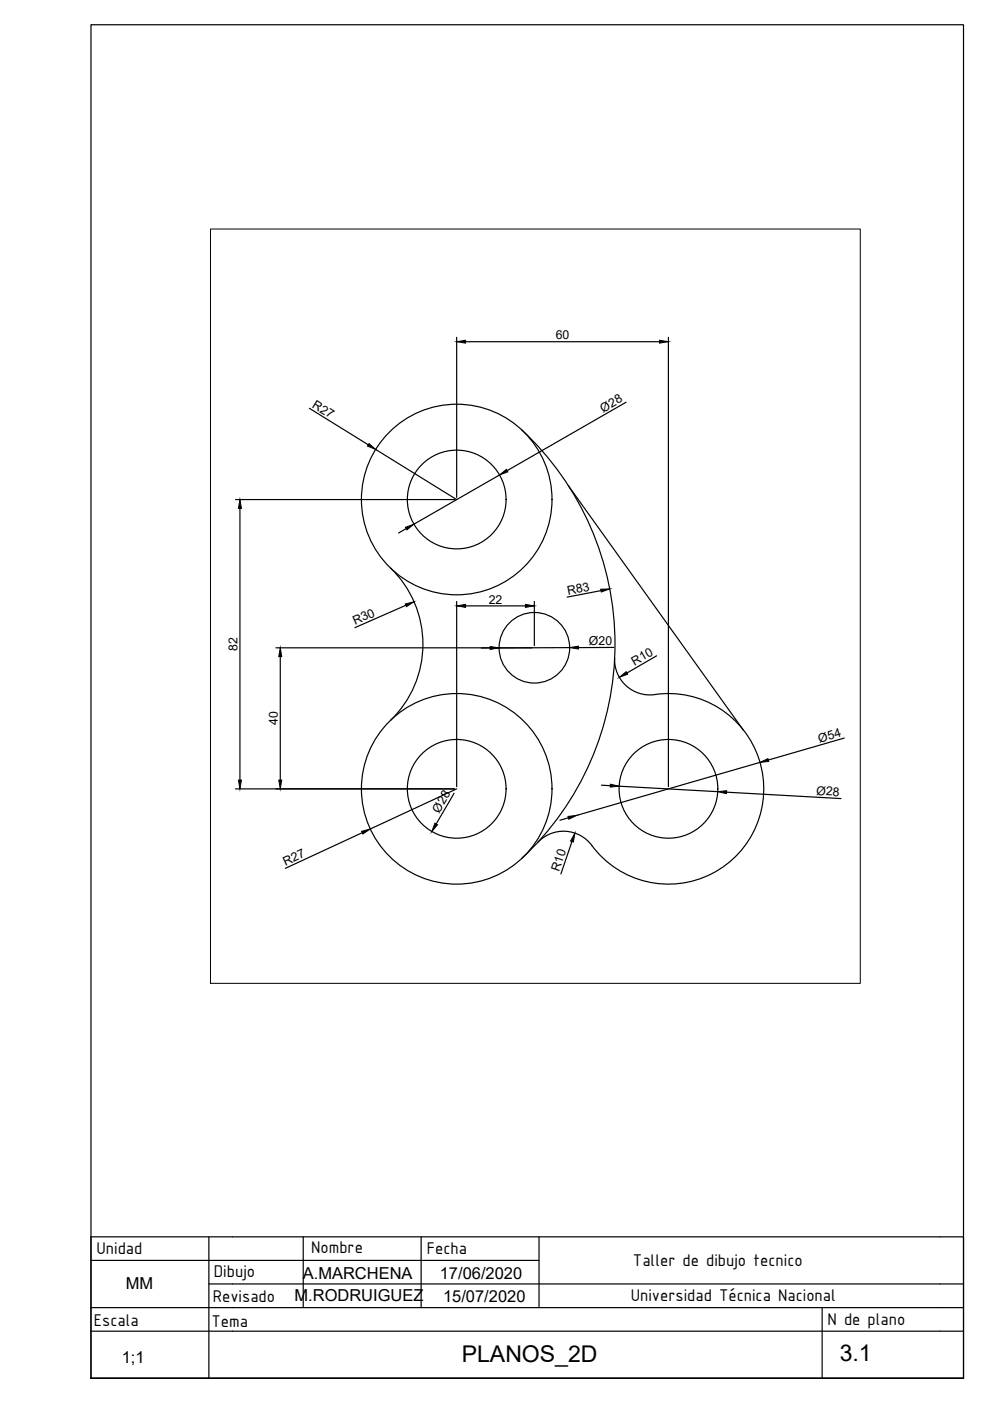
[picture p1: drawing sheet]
<svg xmlns="http://www.w3.org/2000/svg" width="210mm" height="297mm" viewBox="0 0 210 297" stroke-linecap="round" stroke-linejoin="round" font-family="sans-serif">
<!-- layer: 0 -->
<g fill="none" stroke="#000" stroke-width=".25">
<path d="M110.6 91.1a62.1 62.1 0 0 1 0 90.9M120.5 103l37.1 51.7M82.8 120.4a22.4 22.4 0 0 1 0 32.3M130.3 139.5a7.5 7.5 0 0 0 8.6 7.7 20.2 20.2 0 0 1 21.5 27.8 20.2 20.2 0 0 1-34.9 4.3M114 178.6a7.5 7.5 0 0 1 11.5 .7M19.3 267.2h95M19.3 277.2h180M44.3 272.2h155M44.3 262.2v30M64.3 262.2v15M89.3 262.2v15M114.3 262.2v15"/>
<path d="M199.3 262.2h-180v30M19.3 282.2h180"/>
<circle cx="96.8" cy="105.9" r="20.2"/>
<circle cx="96.8" cy="105.9" r="10.5"/>
<circle cx="113.3" cy="137.3" r="7.5"/>
<circle cx="96.8" cy="167.2" r="20.2"/>
<circle cx="96.8" cy="167.2" r="10.5"/>
<circle cx="141.7" cy="167.2" r="10.5"/>
</g>
<!-- layer: Cotas -->
<g fill="none" stroke="#000" stroke-width=".25">
<path d="M96.8 71.5v34M98.7 72.5h41.1M141.7 71.5v95.3M65.6 86.6l12.5 7.7M79.7 95.3l17.1 10.6M132.7 85.3l-25.2 14.5M49.9 105.9h46.5M50.9 107.8v57.6M86.1 112.1l-1.6 .9M105.9 100.7l-18.2 10.4M58.5 137.4h54.3M59.4 139.2v26.2"/>
<path d="M86 128.3l-10.7 4.8M96.8 127.5v39.3M98.7 128.5h12.7M103.9 137.4h-1.8M113.3 127.5v9.4M120.8 137.3l-15 .1M127.4 125.2l-7.1 1.4M130.1 137.3h-7.5M139.2 139l-6.3 3.7M179 156.5l-16.1 4.6M49.9 167.3h46.5M76.8 176.6l-16.3 7.5"/>
<path d="M96.3 168.2l-3.8 6.5M96.8 167.3l-18.3 8.5M120.5 173.4l-1.8 .5M121.3 178.4l-2.4 6.9M127.5 166.5l1.9 .1M131.3 166.7l20.9 1.2M154 168l24.3 1.3M161.1 161.6l-38.8 11.3M19.3 292.2v-287h185v287h-185h185"/>
</g>
<g fill="#000" stroke="#000" stroke-width=".21">
<path d="M96.8 72.5l1.9-.4v.6zM139.8 72.1l1.9 .4-1.9 .2zM78.2 94l1.5 1.3-1.8-.7zM105.9 100.7l1.5-1.2 .3 .5zM50.9 105.9l.3 1.9h-.6zM86 111.8l1.7-.7-1.4 1.2zM59.4 137.4l.3 1.8h-.6zM85.9 128.1l1.9-.5-1.6 1zM96.8 128.5l1.9-.4v.7zM103.9 137.1l1.9 .3-1.9 .3zM111.4 128.1l1.9 .4-1.9 .3zM120.8 137.3l1.8-.3v.6z"/>
<path d="M127.4 124.9h1.9l-1.8 .6zM131.3 143.6l1.5-1.2 .3 .5zM50.6 165.4h.6l-.3 1.9zM59.1 165.4h.6l-.3 1.9zM76.7 176.3l1.8-.5-1.6 1zM92.2 174.5l.6 .4-1.2 1.4zM120.4 173.1l1.9-.2-1.7 .8zM121.9 176.7l-.3 1.8-.6-.2zM129.4 166.3l1.9 .4-1.9 .2zM152.2 167.9l1.9-.3-.1 .7zM161.1 161.6l1.7-.8 .2 .6z"/>
</g>
<!-- layer: CajetinLine -->
<path d="M174.3 277.2v15M199.3 272.2h5v20h-185M199.3 262.2h5v10M199.3 277.2h5M199.3 282.2h5" fill="none" stroke="#000" stroke-width=".25"/>
<!-- layer: Cotas -->
<path d="M44.6 48.6h137.8v159.9h-137.8z" fill="none" stroke="#000" stroke-width=".21"/>
<g font-size="4.9">
<text x="97.9" y="288.9">PLANOS_2D</text>
<text x="178" y="288.6">3.1</text>
</g>
<g font-size="3.9">
<text x="20.5" y="265.9">Unidad</text>
<text x="66" y="265.6">Nombre</text>
<text x="90.5" y="265.9">Fecha</text>
<text x="134.2" y="268.4">Taller de dibujo tecnico</text>
<text x="45.3" y="270.8">Dibujo</text>
<text x="133.7" y="275.9">Universidad Técnica Nacional</text>
<text x="19.9" y="281.2">Escala</text>
<text x="44.8" y="281.4">Tema</text>
<text x="45.1" y="276.1">Revisado</text>
<text x="175.5" y="280.9">N de plano</text>
</g>
<g font-size="3.5">
<text x="26.7" y="273.2">MM</text>
<text x="62.4" y="275.9">M.RODRUIGUEZ</text>
<text x="64.2" y="271.2">A.MARCHENA</text>
<text x="93.2" y="271.2">17/06/2020</text>
<text x="93.9" y="275.9">15/07/2020</text>
<text x="25.8" y="288.9">1;1</text>
</g>
<g font-size="2.6">
<text x="117.8" y="71.9">60</text>
<text x="66.1" y="86.3" transform="rotate(32 66.1 86.3)">R27</text>
<text x="127.9" y="87.5" transform="rotate(-30 127.9 87.5)">Ø28</text>
<text x="103.6" y="128">22</text>
<text x="120.4" y="126" transform="rotate(-11 120.4 126)">R83</text>
<text x="75.3" y="132.5" transform="rotate(-24 75.3 132.5)">R30</text>
<text x="124.9" y="136.8">Ø20</text>
<text x="50.4" y="138" transform="rotate(-90 50.4 138)">82</text>
<text x="134.5" y="141.2" transform="rotate(-30 134.5 141.2)">R10</text>
<text x="58.9" y="153.7" transform="rotate(-90 58.9 153.7)">40</text>
<text x="173.8" y="157.4" transform="rotate(-16 173.8 157.4)">Ø54</text>
<text x="93.1" y="172.5" transform="rotate(-60 93.1 172.5)">Ø28</text>
<text x="173" y="168.5" transform="rotate(3 173 168.5)">Ø28</text>
<text x="60.5" y="183.6" transform="rotate(-25 60.5 183.6)">R27</text>
<text x="118.5" y="184.9" transform="rotate(-71 118.5 184.9)">R10</text>
</g>
</svg>
